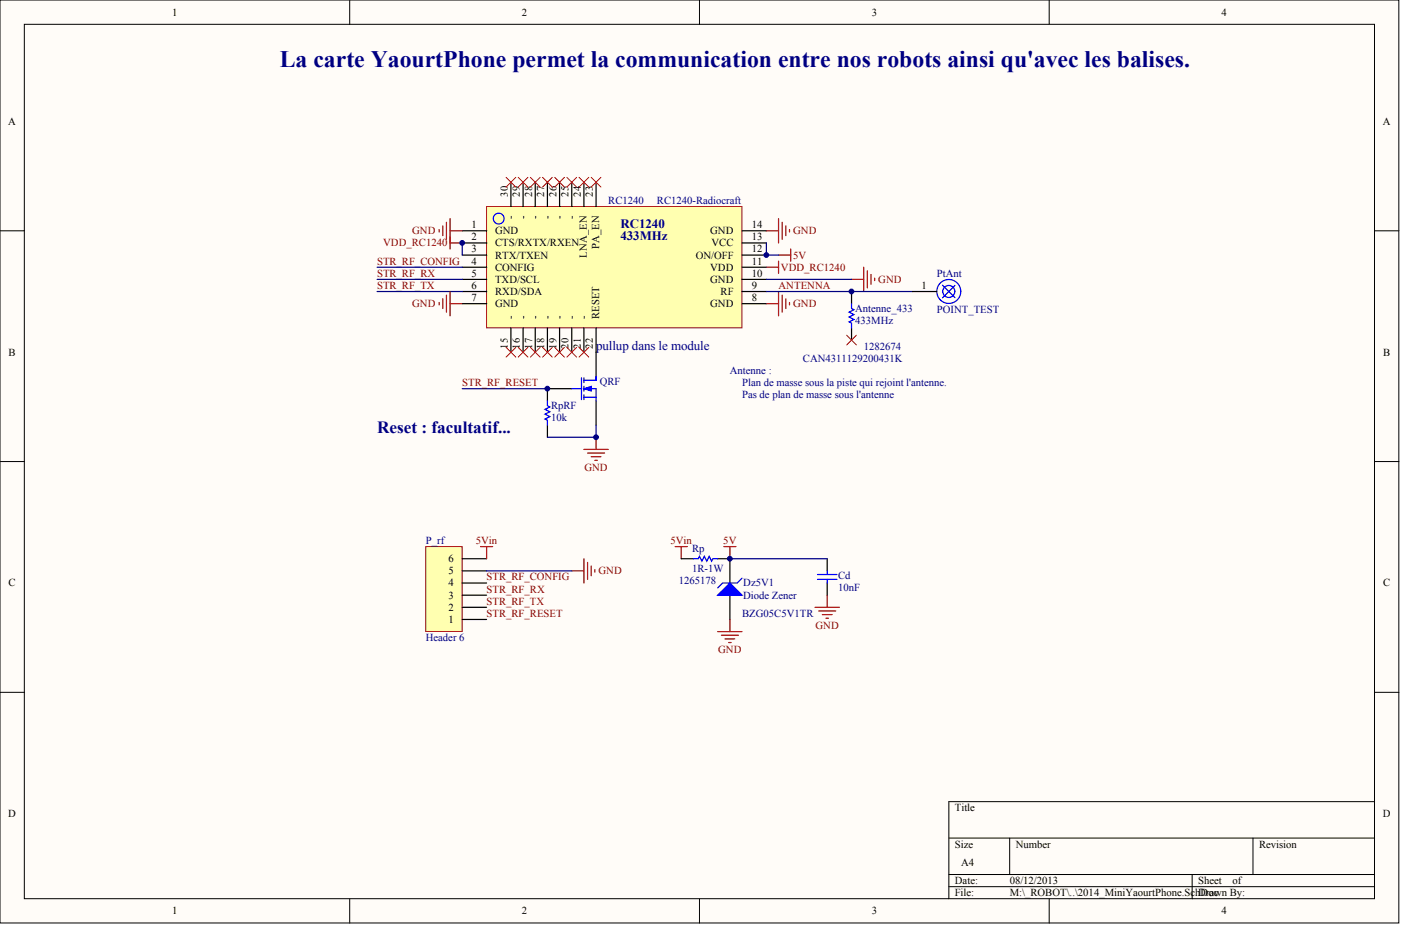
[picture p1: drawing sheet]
<svg xmlns="http://www.w3.org/2000/svg" width="486mm" height="322mm" viewBox="0 0 486 322" stroke-linecap="round" stroke-linejoin="round" font-family="sans-serif">
<g fill="#fffcf8" stroke="#000" stroke-width=".35">
<path d="M0 0h485.7v320.7h-485.7z"/>
<path d="M8.4 8.4h468.9v303.8h-468.9z"/>
</g>
<g fill="none" stroke="#000" stroke-width=".35">
<path d="M121.4 0v8.4M242.9 0v8.4M364.3 0v8.4M0 80.2h8.4M477.3 80.2h8.5M0 160.4h8.4M477.3 160.4h8.5M0 240.5h8.4M477.3 240.5h8.5M477.3 278.5h-147.8v33.8M329.5 291.2h147.8M350.6 291.2v12.6"/>
<path d="M435.1 291.2v12.6M121.4 312.3v8.4M242.9 312.3v8.4M329.5 303.8h147.8M329.5 308.1h147.8M364.3 312.3v8.4M414 303.8v8.5"/>
</g>
<path d="M190.1 135v4.3M190.1 147.7v4.2" fill="none" stroke="#000" stroke-width=".42"/>
<path d="M190.1 139.3v1.7l.8 .4-1.7 .8 1.7 .9-1.7 .8 1.7 .9-1.7 .8 .9 .4v1.7" fill="none" stroke="#00f" stroke-width=".42"/>
<path d="M160.5 135h29.6M207 147.7v4.2h-16.9" fill="none" stroke="#000080" stroke-width=".42"/>
<path d="M202.8 156.1h8.4M204 157.4h5.9M205.3 158.7h3.4M206.6 159.9h.8M207 151.9v4.2" fill="none" stroke="#800000" stroke-width=".42"/>
<path d="M169 71.7h88.6v42.2h-88.6z" fill="#ffffb0" stroke="#800000" stroke-width=".35"/>
<g fill="none" stroke="#000" stroke-width=".42">
<path d="M177.4 63.3v8.4M181.6 63.3v8.4M185.9 63.3v8.4M190.1 63.3v8.4M194.3 63.3v8.4M198.5 63.3v8.4M202.8 63.3v8.4M207 63.3v8.4M160.5 80.2h8.5M160.5 84.4h8.5M160.5 88.6h8.5M160.5 92.8h8.5"/>
<path d="M160.5 97.1h8.5M257.7 80.2h8.4M257.7 84.4h8.4M257.7 88.6h8.4M257.7 92.8h8.4M257.7 97.1h8.4M160.5 105.5h8.5M160.5 101.3h8.5M177.4 113.9v8.5M181.6 113.9v8.5M185.9 113.9v8.5M190.1 113.9v8.5"/>
<path d="M194.3 113.9v8.5M198.5 113.9v8.5M202.8 113.9v8.5M207 113.9v8.5M257.7 105.5h8.4M257.7 101.3h8.4M295.7 101.3v4.2M295.7 113.9v4.3M190.1 135h8.4M207 139.3v8.4M236.5 194.1h4.3M249.2 194.1h4.2v8.5"/>
<path d="M253.4 206.8v8.4"/>
</g>
<path d="M174.8 76.8a1.88 1.88 0 0 0-1.5-2.7 1.88 1.88 0 0 0-1.9 2.5 1.88 1.88 0 0 0 3.1 .7l.3-.4M295.7 105.5v1.7l.8 .4-1.7 .9 1.7 .8-1.7 .9 1.7 .8-1.7 .8 .9 .5v1.6M198.5 135h3.4M201.9 131.3v7.5M202.8 135h4.2v4.3M202.8 138h4.2M202.8 134.2v1.7M202.8 137.2v1.6M240.8 194.1h1.7l.4-.8 .8 1.7 .9-1.7 .8 1.7 .9-1.7 .8 1.7 .4-.9h1.7M257.7 200.9l-1.7 1.7h-5.1l-1.7 1.7" fill="none" stroke="#00f" stroke-width=".42"/>
<path d="M130.9 97.1h29.6M130.9 92.8h29.6M160.5 84.4v4.2M266.1 84.4v4.2h4.2M266.1 97.1h29.6M130.9 101.3h29.6M266.1 101.3h50.7" fill="none" stroke="#000080" stroke-width=".42"/>
<g fill="none" stroke="#800000" stroke-width=".42">
<path d="M152.5 79.8v.8M153.8 78.5v3.4M155 77.2v5.9M156.3 76v10.5M270.3 76v8.4M271.6 77.2v5.9M272.9 78.5v3.4M274.1 79.8v.8M156.3 80.2h4.2M156.3 84.4h4.2M266.1 80.2h4.2M266.1 92.8h4.2"/>
<path d="M270.3 90.7v4.3M270.3 88.6h4.3M274.6 86.5v4.2M295.7 97.1h4.2M299.9 92.8v8.5M301.2 94.1v5.9M302.4 95.4v3.4M303.7 96.6v.9M152.5 105.1v.8M153.8 103.8v3.4M155 102.6v5.9M156.3 101.3v8.4"/>
<path d="M156.3 105.5h4.2M266.1 105.5h4.2M270.3 101.3v8.4M271.6 102.6v5.9M272.9 103.8v3.4M274.1 105.1v.8M234.4 189.9h4.3M236.5 189.9v4.2M251.3 189.9h4.3M253.4 189.9v4.2M249.2 219.4h8.5M253.4 215.2v4.2"/>
<path d="M250.5 220.7h5.9M251.8 222h3.3M253 223.2h.9"/>
</g>
<g fill="none" stroke="#f00" stroke-width=".35">
<path d="M175.7 61.6l3.4 3.4M179.1 61.6l-3.4 3.4M179.9 61.6l3.4 3.4M183.3 61.6l-3.4 3.4M184.2 61.6l3.3 3.4M187.5 61.6l-3.3 3.4M188.4 61.6l3.4 3.4M191.8 61.6l-3.4 3.4M192.6 61.6l3.4 3.4M196 61.6l-3.4 3.4M196.8 61.6l3.4 3.4M200.2 61.6l-3.4 3.4"/>
<path d="M201.1 61.6l3.3 3.4M204.4 61.6l-3.3 3.4M205.3 61.6l3.4 3.4M208.7 61.6l-3.4 3.4M294 116.5l3.4 3.4M297.4 116.5l-3.4 3.4M175.7 120.7l3.4 3.4M179.1 120.7l-3.4 3.4M179.9 120.7l3.4 3.4M183.3 120.7l-3.4 3.4M184.2 120.7l3.3 3.4M187.5 120.7l-3.3 3.4"/>
<path d="M188.4 120.7l3.4 3.4M191.8 120.7l-3.4 3.4M192.6 120.7l3.4 3.4M196 120.7l-3.4 3.4M196.8 120.7l3.4 3.4M200.2 120.7l-3.4 3.4M201.1 120.7l3.3 3.4M204.4 120.7l-3.3 3.4"/>
</g>
<path d="M249.2 206.8l4.2-4.2 4.3 4.2z" fill="#00f" stroke="#00f" stroke-width=".42"/>
<path d="M202.8 135l2.5-.8v1.7z" fill="#00f" stroke="#00f" stroke-width=".35"/>
<path d="M147.8 189.9h12.7v29.5h-12.7z" fill="#ffffb0" stroke="#800000" stroke-width=".35"/>
<path d="M316.8 101.3h8.5M160.5 198.3h8.5M160.5 194.1h8.5M287.2 194.1v4.2M160.5 215.2h8.5M160.5 211h8.5M160.5 206.8h8.5M160.5 202.6h8.5M287.2 202.6v4.2" fill="none" stroke="#000" stroke-width=".42"/>
<path d="M166.9 189.9h4.2M169 189.9v4.2M198.5 198.3h4.3M202.8 194.1v8.5M204 195.4v5.9M205.3 196.7v3.3M206.6 197.9v.9M283 211h8.5M284.3 212.3h5.9M285.5 213.5h3.4M286.8 214.8h.9M287.2 206.8v4.2" fill="none" stroke="#800000" stroke-width=".42"/>
<path d="M169 198.3h29.5M253.4 194.1h33.8" fill="none" stroke="#000080" stroke-width=".42"/>
<g fill="none" stroke="#00f" stroke-width=".42">
<path d="M327.3 99.1l4.3 4.3M331.6 99.2l-4.3 4.3M283.9 199.6h6.7M287.2 198.3v1.3M283.9 201.3h6.7M287.2 201.3v1.3"/>
<circle cx="329.5" cy="101.3" r="2.09"/>
<circle cx="329.5" cy="101.3" r="4.2"/>
</g>
<g fill="#000080" stroke="#000080" stroke-width=".35">
<circle cx="160.5" cy="84.4" r=".82"/>
<circle cx="190.1" cy="135" r=".82"/>
<circle cx="207" cy="151.9" r=".82"/>
<circle cx="253.4" cy="194.1" r=".82"/>
<circle cx="266.1" cy="88.6" r=".82"/>
<circle cx="295.7" cy="101.3" r=".82"/>
</g>
<text font-size="10.2" fill="#00f" x="205.7" y="128.8">PIQRF03</text>
<text font-size="8.2" fill="#000080" x="97.2" y="23.4">La carte YaourtPhone permet la communication entre nos robots ainsi qu'avec les balises.</text>
<text font-size="6" fill="#000080" x="130.9" y="150.5">Reset : facultatif...</text>
<g font-size="4.5" fill="#000080">
<text x="215.4" y="79.1">RC1240</text>
<text x="215.4" y="83.3">433MHz</text>
<text x="207" y="121.4">pullup dans le module</text>
</g>
<g font-size="3.7">
<text x="59.8" y="5.4">1</text>
<text x="181.3" y="5.4">2</text>
<text x="302.7" y="5.4">3</text>
<text x="424.1" y="5.4">4</text>
<text x="2.9" y="43.4">A</text>
<text x="480.2" y="43.4">A</text>
<text x="176.3" y="68.4" transform="rotate(-90 176.3 68.4)">30</text>
<text x="180.6" y="68.4" transform="rotate(-90 180.6 68.4)">29</text>
<text x="184.8" y="68.4" transform="rotate(-90 184.8 68.4)">28</text>
<text x="189" y="68.4" transform="rotate(-90 189 68.4)">27</text>
<text x="193.2" y="68.4" transform="rotate(-90 193.2 68.4)">26</text>
<text x="197.5" y="68.4" transform="rotate(-90 197.5 68.4)">25</text>
<text x="201.7" y="68.4" transform="rotate(-90 201.7 68.4)">24</text>
<text x="205.9" y="68.4" transform="rotate(-90 205.9 68.4)">23</text>
<text x="178.4" y="76" transform="rotate(-90 178.4 76)">-</text>
<text x="182.7" y="76" transform="rotate(-90 182.7 76)">-</text>
<text x="186.9" y="76" transform="rotate(-90 186.9 76)">-</text>
<text x="191.1" y="76" transform="rotate(-90 191.1 76)">-</text>
<text x="195.3" y="76" transform="rotate(-90 195.3 76)">-</text>
<text x="199.6" y="76" transform="rotate(-90 199.6 76)">-</text>
<text x="163.7" y="79.3">1</text>
<text x="163.7" y="83.5">2</text>
<text x="171.9" y="81.4">GND</text>
<text x="246.6" y="81.4">GND</text>
<text x="261" y="83.5">13</text>
<text x="261" y="79.3">14</text>
<text x="163.7" y="87.7">3</text>
<text x="171.9" y="85.6">CTS/RXTX/RXEN</text>
<text x="171.9" y="89.8">RTX/TXEN</text>
<text x="203.8" y="89.5" transform="rotate(-90 203.8 89.5)">LNA_EN</text>
<text x="208" y="86.5" transform="rotate(-90 208 86.5)">PA_EN</text>
<text x="241.6" y="89.8">ON/OFF</text>
<text x="247" y="85.6">VCC</text>
<text x="261" y="87.7">12</text>
<text x="163.7" y="91.9">4</text>
<text x="171.9" y="94">CONFIG</text>
<text x="246.6" y="94">VDD</text>
<text x="261" y="91.9">11</text>
<text x="163.7" y="100.4">6</text>
<text x="163.7" y="96.2">5</text>
<text x="171.9" y="98.3">TXD/SCL</text>
<text x="246.6" y="98.3">GND</text>
<text x="261" y="100.4">9</text>
<text x="261" y="96.2">10</text>
<text x="320" y="100.4">1</text>
<text x="163.7" y="104.6">7</text>
<text x="171.9" y="106.7">GND</text>
<text x="171.9" y="102.5">RXD/SDA</text>
<text x="246.6" y="106.7">GND</text>
<text x="250.2" y="102.5">RF</text>
<text x="261" y="104.6">8</text>
<text x="178.4" y="111" transform="rotate(-90 178.4 111)">-</text>
<text x="182.7" y="111" transform="rotate(-90 182.7 111)">-</text>
<text x="186.9" y="111" transform="rotate(-90 186.9 111)">-</text>
<text x="191.1" y="111" transform="rotate(-90 191.1 111)">-</text>
<text x="195.3" y="111" transform="rotate(-90 195.3 111)">-</text>
<text x="199.6" y="111" transform="rotate(-90 199.6 111)">-</text>
<text x="203.8" y="111" transform="rotate(-90 203.8 111)">-</text>
<text x="208" y="111" transform="rotate(-90 208 111)">RESET</text>
<text x="3" y="123.6">B</text>
<text x="176.3" y="121.1" transform="rotate(-90 176.3 121.1)">15</text>
<text x="180.6" y="121.1" transform="rotate(-90 180.6 121.1)">16</text>
<text x="184.8" y="121.1" transform="rotate(-90 184.8 121.1)">17</text>
<text x="189" y="121.1" transform="rotate(-90 189 121.1)">18</text>
<text x="193.2" y="121.1" transform="rotate(-90 193.2 121.1)">19</text>
<text x="197.5" y="121.1" transform="rotate(-90 197.5 121.1)">20</text>
<text x="201.7" y="121.1" transform="rotate(-90 201.7 121.1)">21</text>
<text x="205.9" y="121.1" transform="rotate(-90 205.9 121.1)">22</text>
<text x="480.3" y="123.6">B</text>
<text x="155.7" y="195.3">6</text>
<text x="3" y="203.8">C</text>
<text x="155.7" y="203.8">4</text>
<text x="155.7" y="199.5">5</text>
<text x="480.3" y="203.8">C</text>
<text x="155.7" y="208">3</text>
<text x="155.7" y="212.2">2</text>
<text x="155.7" y="216.4">1</text>
<text x="331.6" y="281.8">Title</text>
<text x="2.9" y="283.9">D</text>
<text x="480.2" y="283.9">D</text>
<text x="331.6" y="294.5">Size</text>
<text x="352.7" y="294.5">Number</text>
<text x="437.2" y="294.5">Revision</text>
<text x="333.7" y="300.8">A4</text>
<text x="331.6" y="307.2">Date:</text>
<text x="331.6" y="311.4">File:</text>
<text x="350.6" y="307.2">08/12/2013</text>
<text x="350.6" y="311.4">M:\_ROBOT\..\2014_MiniYaourtPhone.SchDoc</text>
<text x="416.1" y="307.2">Sheet</text>
<text x="416.1" y="311.4">Drawn By:</text>
<text x="428" y="307.2">of</text>
<text x="59.8" y="317.7">1</text>
<text x="181.3" y="317.7">2</text>
<text x="302.7" y="317.7">3</text>
<text x="424.1" y="317.7">4</text>
</g>
<g font-size="3.7" fill="#000080">
<text x="211.2" y="70.8">RC1240</text>
<text x="228.1" y="70.8">RC1240-Radiocraft</text>
<text x="325.3" y="96.2">PtAnt</text>
<text x="297" y="108.4">Antenne_433</text>
<text x="297" y="112.6">433MHz</text>
<text x="325.3" y="108.8">POINT_TEST</text>
<text x="278.8" y="125.7">CAN4311129200431K</text>
<text x="299.9" y="121.5">1282674</text>
<text x="253.4" y="129.9">Antenne :</text>
<text x="208.2" y="133.7">QRF</text>
<text x="257.7" y="134.1">Plan de masse sous la piste qui rejoint l'antenne.</text>
<text x="191.4" y="142.2">RpRF</text>
<text x="257.7" y="138.4">Pas de plan de masse sous l'antenne</text>
<text x="191.4" y="146.4">10k</text>
<text x="147.8" y="189">P_rf</text>
<text x="240.4" y="192">Rp</text>
<text x="235.7" y="202.9">1265178</text>
<text x="240.4" y="198.7">1R-1W</text>
<text x="258.1" y="203.8">Dz5V1</text>
<text x="291" y="201.2">Cd</text>
<text x="258.1" y="208">Diode Zener</text>
<text x="291" y="205.5">10nF</text>
<text x="257.7" y="214.3">BZG05C5V1TR</text>
<text x="147.8" y="222.8">Header 6</text>
</g>
<g font-size="3.7" fill="#800000">
<text x="143.1" y="81.4">GND</text>
<text x="275.4" y="81.4">GND</text>
<text x="133.1" y="85.6">VDD_RC1240</text>
<text x="275.4" y="89.8">5V</text>
<text x="130.9" y="91.9">STR_RF_CONFIG</text>
<text x="271.2" y="94">VDD_RC1240</text>
<text x="130.9" y="96.2">STR_RF_RX</text>
<text x="130.9" y="100.4">STR_RF_TX</text>
<text x="270.3" y="100.4">ANTENNA</text>
<text x="305" y="98.3">GND</text>
<text x="143.1" y="106.7">GND</text>
<text x="275.4" y="106.7">GND</text>
<text x="160.5" y="134.1">STR_RF_RESET</text>
<text x="202.9" y="163.7">GND</text>
<text x="165.2" y="189">5Vin</text>
<text x="232.8" y="189">5Vin</text>
<text x="251.2" y="189">5V</text>
<text x="169" y="201.7">STR_RF_CONFIG</text>
<text x="207.8" y="199.5">GND</text>
<text x="169" y="205.9">STR_RF_RX</text>
<text x="169" y="210.1">STR_RF_TX</text>
<text x="169" y="214.3">STR_RF_RESET</text>
<text x="283.2" y="218.5">GND</text>
<text x="249.4" y="227">GND</text>
</g>
</svg>
